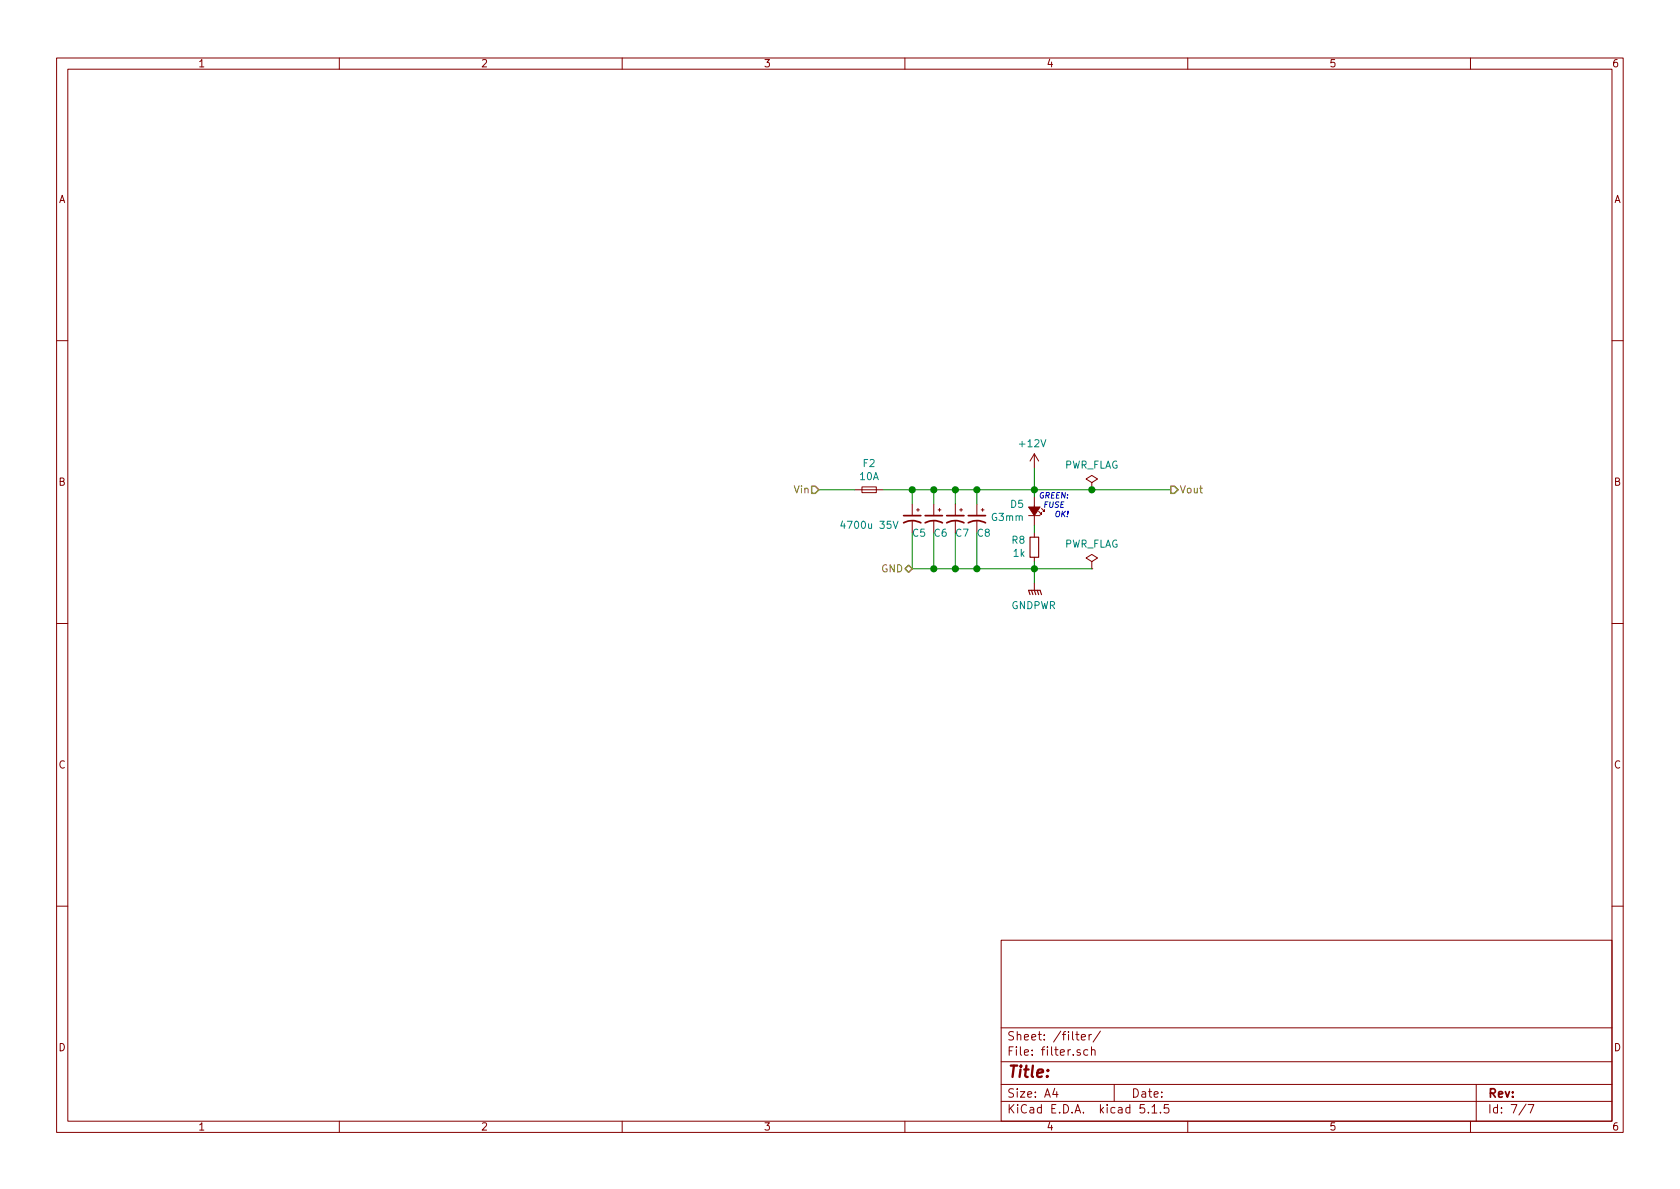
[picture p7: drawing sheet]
<svg xmlns="http://www.w3.org/2000/svg" width="297mm" height="210mm" viewBox="0 0 297 210" stroke-linecap="round" stroke-linejoin="round" font-family="sans-serif">
<g fill="none" stroke="#840000" stroke-width=".18">
<path d="M10 10.3h277v189.9h-277zM12 12.2h273v186.1h-273zM60 10.3v1.9M110 10.3v1.9M160 10.3v1.9M210 10.3v1.9M260 10.3v1.9M10 60.2h2M285 60.2h2M151.1 86.6h5.1M152.4 86.1h2.5v1h-2.5zM161.3 89.1v2.1"/>
<path d="M161.3 92.2v2M162.1 90.2h.5M162.3 89.9v.5M165.1 89.1v2.1M165.1 92.2v2M165.9 90.2h.5M166.1 89.9v.5M168.9 89.1v2.1M168.9 92.2v2M169.7 90.2h.5M169.9 89.9v.5M172.7 89.1v2.1"/>
<path d="M172.7 92.2v2M173.5 90.2h.5M173.7 89.9v.5M181.9 91.2h2M182.9 80.3l.7 1.2M182.9 80.3v2.5M182.9 87.9v5.1M182.9 94.2v.8M182.9 98.5v.8M182.9 80.3l-.8 1.2M183.6 90.4l.5 .5v-.2v.2h-.2M184.1 89.9l.6 .5v-.2v.2h-.3"/>
<path d="M193 85.3l1.1-.6-1.1-.6-1 .6 1 .6v1.3M193 86.6h.1M193 99.3l1.1-.6-1.1-.7-1 .7 1 .6v1.3M10 110.3h2M182.9 103.1v1.3M193 100.6h.1M285 110.3h2M10 160.2h2M177 166.3h108v32h-108zM285 160.2h2M60 198.3v1.9M110 198.3v1.9"/>
<path d="M160 198.3v1.9M177 194.8h108M177 191.8h108M177 187.8h108M177 181.8h108M186.5 192.5l-.4 1h1M186.8 193v1M190.2 182.9h.6M190.4 182.4v1.3l.4 .2M191 185.7l-.4-.1-.2 .2 .1 .2 .5 .2v.3h-.6M191.2 183.4l.7-.1-.1-.3-.4-.1-.2 .2 .1 .7h.5M192.3 185.7l-.4-.1-.3 .3 .1 .6 .2 .1 .4-.1"/>
<path d="M192.6 182.9v1M193 185.7l.2-.1 .3 .1 .1 .9M193 182.9l-.3 .1-.1 .2M193 185.1v1.5M194.6 182.3l-1.3 2M197 191.8v3M202.3 195.3h-.7l-.1 .7 .3-.1 .5 .1 .1 .2-.1 .5-.2 .1-.6-.1M203 196.7v.1M203.7 195.8l.4-.5v1.5M203.7 196.8h.8M205.2 196.7v.1M206.6 195.3h-.7l-.1 .7 .2-.1 .6 .1 .1 .2-.1 .5-.2 .1-.6-.1"/>
<path d="M210 198.3v1.9M260 198.3v1.9M261 191.8v6.5M269.8 195.2l-1.2 2M270.2 195.3h1l-.6 1.5"/>
</g>
<path d="M159.8 92.5a3.2 3.2 0 0 1 3 0M159.8 91.2h3M163.6 92.5a3.2 3.2 0 0 1 3 0M163.6 91.2h3M167.4 92.5a3.2 3.2 0 0 1 3 0M167.4 91.2h3M171.2 92.5a3.2 3.2 0 0 1 3 0M171.2 91.2h3" fill="none" stroke="#840000" stroke-width=".3"/>
<path d="M149 92.1l-.3 .9h.8M157.9 92.2l.4 1.2 .5-1.2" fill="none" stroke="#008484" stroke-width=".18"/>
<path d="M182.1 95h1.5v3.5h-1.5zM182.1 105.2l-.2-.8h2l.2 .8M182.4 104.4l.2 .8M182.9 104.4l.2 .8M183.4 104.4l.2 .8" fill="none" stroke="#840000" stroke-width=".2"/>
<path d="M181.9 89.7h2l-1 1.5z" fill="#840000" stroke="#840000" stroke-width=".18"/>
<g fill="none" stroke="#008400" stroke-width=".18">
<path d="M144.8 86.6h6.3M156.2 86.6h50.8M161.3 94.2v6.4h31.7M161.3 86.6v2.5M165.1 86.6v2.5M165.1 94.2v6.4M168.9 86.6v2.5M168.9 94.2v6.4M172.7 86.6v2.5M172.7 94.2v6.4M182.9 82.8v5.1M182.9 93v1.2"/>
<path d="M182.9 99.3v3.8"/>
</g>
<path d="M143.5 86h.6l.7 .6-.7 .6h-.6zM207 86h.6l.7 .6-.7 .6h-.6zM160 100.6l.7-.7 .6 .7-.6 .6z" fill="none" stroke="#848400" stroke-width=".25"/>
<path d="M184.8 89.2h.3M185.3 88.7h-.5l-.1 1" fill="none" stroke="#0000c2" stroke-width=".18"/>
<g fill="#008400" stroke="#008400" stroke-width=".25">
<circle cx="172.7" cy="100.6" r=".51"/>
<circle cx="182.9" cy="86.6" r=".51"/>
<circle cx="182.9" cy="100.6" r=".51"/>
<circle cx="168.9" cy="100.6" r=".51"/>
<circle cx="168.9" cy="86.6" r=".51"/>
<circle cx="172.7" cy="86.6" r=".51"/>
<circle cx="193" cy="86.6" r=".51"/>
<circle cx="161.3" cy="86.6" r=".51"/>
<circle cx="165.1" cy="86.6" r=".51"/>
<circle cx="165.1" cy="100.6" r=".51"/>
</g>
<text font-size="2.8" fill="#840000" x="178" y="190.5">Title:</text>
<g font-size="2.1" fill="#840000">
<text x="178" y="184">Sheet: /filter/</text>
<text x="178" y="186.7">File: filter.sch</text>
<text x="178" y="196.9">KiCad E.D.A. kicad 5.1.5</text>
<text x="178" y="194.1">Size: A4</text>
<text x="200" y="194.1">Date:</text>
<text x="263" y="194.1">Rev:</text>
<text x="263" y="196.9">Id: 7/7</text>
</g>
<g font-size="1.8" fill="#840000">
<text x="35" y="11.9">1</text>
<text x="85" y="11.9">2</text>
<text x="135" y="11.9">3</text>
<text x="185" y="11.9">4</text>
<text x="235" y="11.9">5</text>
<text x="285" y="11.9">6</text>
<text x="10.4" y="35.9">A</text>
<text x="285.4" y="35.9">A</text>
<text x="10.4" y="85.9">B</text>
<text x="285.4" y="85.9">B</text>
<text x="10.4" y="135.9">C</text>
<text x="285.4" y="135.9">C</text>
<text x="10.4" y="185.9">D</text>
<text x="285.4" y="185.9">D</text>
<text x="35" y="199.9">1</text>
<text x="85" y="199.9">2</text>
<text x="135" y="199.9">3</text>
<text x="185" y="199.9">4</text>
<text x="235" y="199.9">5</text>
<text x="285" y="199.9">6</text>
</g>
<g font-size="1.8" fill="#008484">
<text x="152.7" y="82.6">F2</text>
<text x="180.4" y="79.1">+12V</text>
<text x="188.1" y="82.9">PWR_FLAG</text>
<text x="152" y="84.9">10A</text>
<text x="178.7" y="89.8">D5</text>
<text x="149.4" y="93.5">4700u 35V</text>
<text x="161.4" y="94.9">C5</text>
<text x="165.2" y="94.9">C6</text>
<text x="169" y="94.9">C7</text>
<text x="172.8" y="94.9">C8</text>
<text x="175.4" y="92.1">G3mm</text>
<text x="178.9" y="96.2">R8</text>
<text x="179.2" y="98.5">1k</text>
<text x="188.1" y="96.8">PWR_FLAG</text>
<text x="178.8" y="107.7">GNDPWR</text>
</g>
<g font-size="1.8" fill="#848400">
<text x="140.5" y="87.2">Vin</text>
<text x="208.5" y="87.2">Vout</text>
<text x="155.8" y="101.2">GND</text>
</g>
<g font-size="1.4" fill="#0000c2">
<text x="183.9" y="88.1">GREEN:</text>
<text x="185.2" y="89.8">FUSE</text>
<text x="186.7" y="91.4">OK!</text>
</g>
</svg>
